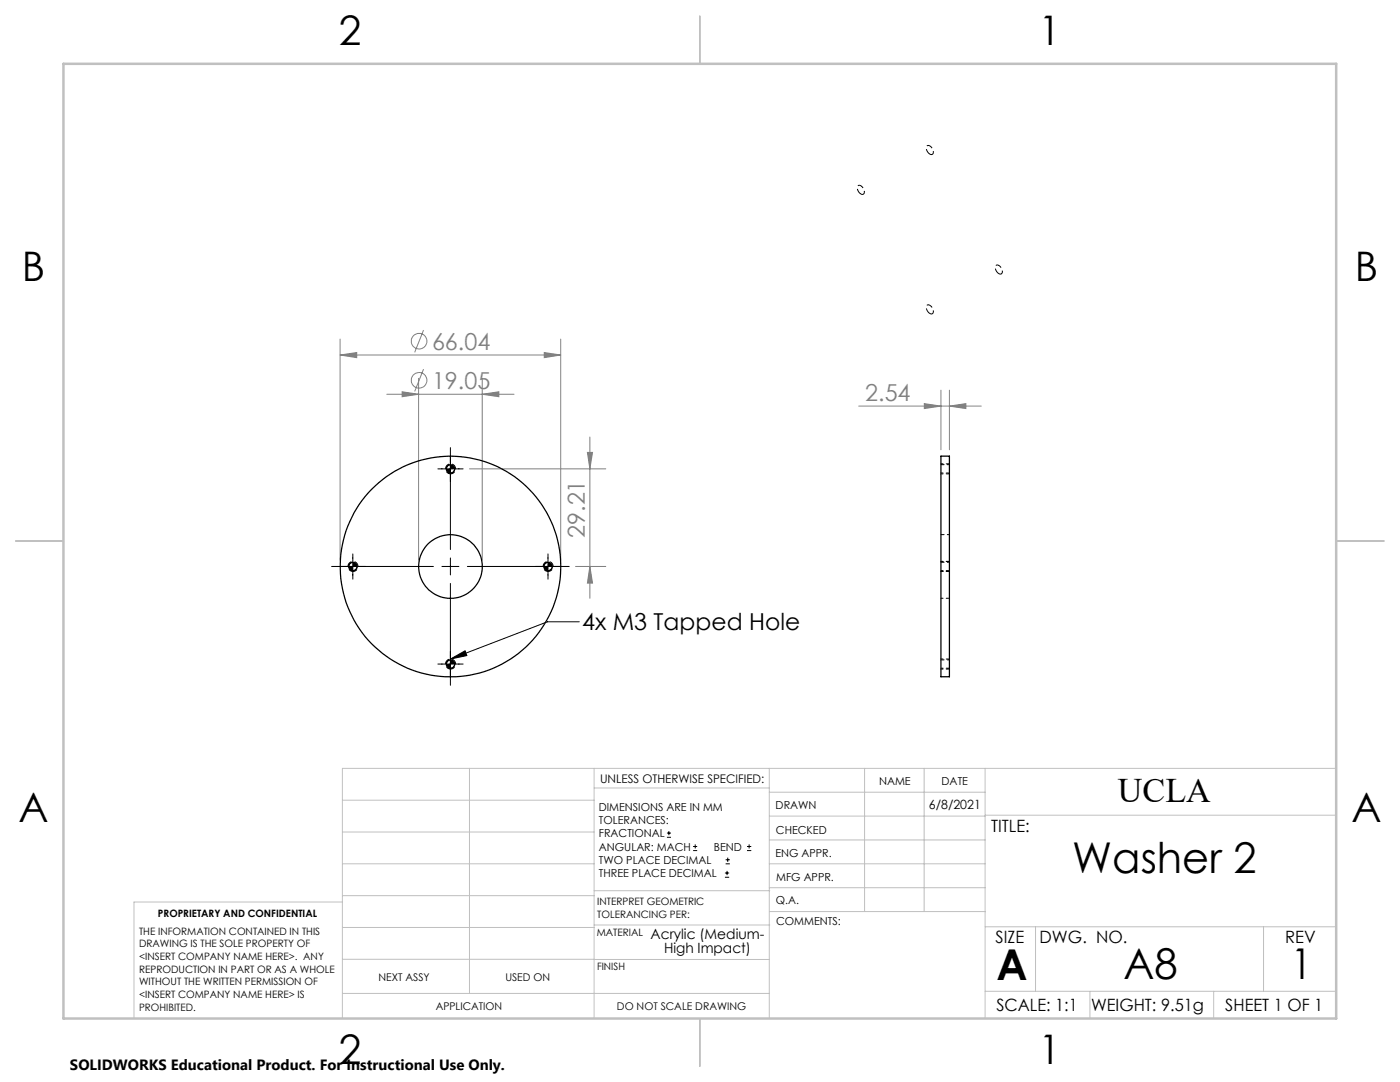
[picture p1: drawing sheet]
<svg xmlns="http://www.w3.org/2000/svg" width="279mm" height="216mm" viewBox="0 0 279 216" stroke-linecap="round" stroke-linejoin="round" font-family="sans-serif">
<g fill="none" stroke="#808080" stroke-width=".2">
<path d="M67.9 70.8l3.3-.5v1.1zM67.9 67.7v44.1M67.9 70.8h44M77.2 78.7h25.4M80.3 78.2l3.2 .5-3.2 .5zM83.5 75.5v36.3M84.5 65.9l-1.7 4.4M84.5 73.7l-1.7 4.4M96.2 78.7l3.4-.5v1zM96.2 75.5v36.3M108.6 70.3l3.3 .5-3.3 .6zM111.9 67.7v44.1"/>
<path d="M187.8 77.9v11.8M189.5 77.9v11.8M93.7 93.6h27.2M117.2 90.3h1.1l-.6 3.3zM117.7 87.2v32.2M171.4 81h24.4M184.5 80.5l3.3 .5-3.3 .5zM189.5 81l3.3-.5v1zM114.9 113h6M117.7 113l.6 3.3h-1.1z"/>
<circle cx="83.6" cy="75.9" r="1.56"/>
<circle cx="83.6" cy="68.1" r="1.55"/>
</g>
<g fill="none" stroke="#000" stroke-width=".2">
<path d="M87.4 93.6h5M89.9 92.7a.85 .85 0 0 0-.8 .9M89.9 89.3v20.3M90.7 93.6v.2a.82 .82 0 0 1-.8 .6M66.2 113h20.3M70.4 112.2a.85 .85 0 0 0-.8 .8M70.4 110.5v5.1M71.3 113l-.1 .3a.82 .82 0 0 1-.8 .6M88.2 113h3.4M89.9 111.3v3.4M89.9 116.4v20.3M93.3 113h20.3"/>
<path d="M109.4 112.2a.85 .85 0 0 0-.9 .8M109.4 110.5v5.1M110.2 113v.3a.82 .82 0 0 1-.8 .6M87.4 132.5h5M89.9 131.5l2.9-1.6 .4 .9zM89.9 131.7a.85 .85 0 0 0-.8 .8M90.7 132.5v.3a.82 .82 0 0 1-.8 .6M115.6 124.1h-6.3l-19.4 7.4M133.1 167.1h.8M133.1 166.2h.8M133.5 165.8v.9M138.3 169.7h.8"/>
<path d="M138.3 168.9h.8M138.7 168.5v.8M144.7 175h.8M144.7 174.2h.8M144.8 172.4h.9M144.8 171.6h.9M145.1 173.8v.8M145.2 171.1v.9M149.1 169.7h.8M149.1 168.9h.8M149.5 168.5v.8"/>
</g>
<path d="M171.8 38.7a1.06 1.06 0 0 1-.4-1.7 1.18 1.18 0 0 1 .9 1.8l-.5-.1M185.6 30.7a1.06 1.06 0 0 1-.4-1.7 1.18 1.18 0 0 1 .8 1.8l-.4-.1M199.3 54.6a1.06 1.06 0 0 1-.3-1.7 1.18 1.18 0 0 1 .8 1.8l-.5-.1M185.6 62.6a1.06 1.06 0 0 1-.4-1.8 1.18 1.18 0 0 1 .8 1.8h-.4" fill="none" stroke="#000" stroke-width=".2" stroke-dasharray="1.3 .6" stroke-linecap="butt"/>
<path d="M89.9 94.6a1 1 0 0 1-.9-1.5 1 1 0 0 1 1.7-.1 1 1 0 0 1-.6 1.5l-.2 .1M70.4 114a1 1 0 0 1-.8-1.4 1 1 0 0 1 1.7-.2 1 1 0 0 1-.7 1.6h-.2M109.4 114a1 1 0 0 1-.9-1.4 1 1 0 0 1 1.7-.2 1 1 0 0 1-.7 1.6h-.1M89.9 133.5a1 1 0 0 1-.9-1.5 1 1 0 0 1 1.7-.1 1 1 0 0 1-.6 1.6h-.2" fill="none" stroke="#000" stroke-width=".2" stroke-dasharray="1.3 .6" stroke-dashoffset=".4" stroke-linecap="butt"/>
<g fill="none" stroke="#c0c0c0" stroke-width=".2">
<path d="M68.3 159.7h50.3M93.7 153.3v44.9M118.6 153.3v49.9M118.6 157.2h34.9M153.5 153.3v49.9M153.5 158.1h43.1M172.5 153.3v28.6M184.4 153.3v28.6M196.6 153.3v49.9M266.7 153.3h-198.4v49.9M68.3 178.7h50.3M68.3 172.4h50.3"/>
<path d="M68.3 166h50.3M68.3 180h-41.6v23.2M118.6 177.7h35M153.5 167.6h43.1M153.5 162.8h43.1M153.5 172.4h43.1M153.5 177.1h43.1M196.6 162.7h70.1M68.3 198.2h85.2M68.3 191.4l85.2 .1M68.3 185.1h50.3M118.6 184.6h35"/>
<path d="M153.6 181.9h43M196.6 197.8h70.1M196.6 184.9h70.1M206.7 184.9v12.9M217.5 197.8v5.4M242.2 197.8v5.4M252.2 184.9v12.9"/>
</g>
<path d="M139.7 3.2v9.5M3.1 107.9h9.6M266.7 107.9h9.5M139.7 203.2v9.6" fill="none" stroke="#c0c0c0" stroke-width=".25"/>
<path d="M12.7 12.7h254v190.5h-254z" fill="none" stroke="#c0c0c0" stroke-width=".5"/>
<path d="M187.8 92.6h1.7M187.8 94.6h1.7M187.8 112h1.7M187.8 114h1.7M187.8 131.5h1.7M187.8 133.5h1.7" fill="none" stroke="#000" stroke-width=".2" stroke-dasharray="1.3 .6" stroke-dashoffset=".8"/>
<g fill="#808080">
<path d="M189.5 81l3.3-.5v1zM184.5 80.5l3.3 .5-3.3 .5z"/>
<path d="M67.9 70.8l3.3-.5v1.1zM108.6 70.3l3.3 .5-3.3 .6zM80.3 78.2l3.2 .5-3.2 .5zM96.2 78.7l3.4-.5v1z"/>
<path d="M117.2 90.3h1.1l-.6 3.3zM117.7 113l.6 3.3h-1.1z"/>
</g>
<path d="M89.9 131.5l2.9-1.6 .4 .9zM89.1 93.6a.84 .84 0 0 0 .8 .8v-.8zM89.9 92.7v.9h.8v-.3a.82 .82 0 0 0-.8-.6zM69.6 113a.84 .84 0 0 0 .8 .9v-.9zM70.4 112.2v.8h.9l-.1-.2a.82 .82 0 0 0-.8-.6zM89.1 132.5a.84 .84 0 0 0 .8 .9v-.9zM89.9 131.7v.8h.8v-.2a.82 .82 0 0 0-.8-.6zM108.5 113a.84 .84 0 0 0 .9 .9v-.9zM109.4 112.2v.8h.8v-.2a.82 .82 0 0 0-.8-.6z" fill="#000"/>
<g fill="none" stroke="#000" stroke-width=".25">
<path d="M187.8 91h1.7v44h-1.7z"/>
<circle cx="89.9" cy="93.6" r=".83"/>
<circle cx="70.4" cy="113" r=".83"/>
<circle cx="89.9" cy="113" r="22"/>
<circle cx="89.9" cy="113" r="6.3"/>
<circle cx="109.4" cy="113" r=".83"/>
<circle cx="89.9" cy="132.5" r=".83"/>
</g>
<path d="M187.8 94.4h1.7M189.5 92.7h-1.7M187.8 113.9h1.7M187.8 119.4h1.7M189.5 112.2h-1.7M189.5 106.7h-1.7M187.8 133.3h1.7M189.5 131.7h-1.7" fill="none" stroke="#000" stroke-width=".2" stroke-dasharray="1.3 .6" stroke-dashoffset=".8"/>
<g font-size="8.5">
<text x="214" y="174.2">Washer 2</text>
<text x="198.9" y="195.5">A</text>
<text x="224.2" y="195.4">A8</text>
<text x="257.6" y="195.4">1</text>
</g>
<g font-size="8.1">
<text x="67.6" y="8.9">2</text>
<text x="207.3" y="8.9">1</text>
<text x="4.4" y="56.2">B</text>
<text x="270.4" y="56.2">B</text>
<text x="3.7" y="164.1">A</text>
<text x="269.7" y="164.1">A</text>
<text x="67.6" y="212.4">2</text>
<text x="207.3" y="212.4">1</text>
</g>
<text font-size="6.9" x="223.1" y="160.1">UCLA</text>
<g font-size="4.7" fill="#808080">
<text x="86.2" y="69.8">66.04</text>
<text x="86.2" y="77.6">19.05</text>
<text x="172.7" y="80">2.54</text>
<text x="116.7" y="107.3" transform="rotate(-90 116.7 107.3)">29.21</text>
</g>
<text font-size="4.7" x="116.2" y="125.8">4x M3 Tapped Hole</text>
<g font-size="3.4">
<text x="197.8" y="166">TITLE:</text>
<text x="198.7" y="188.1">SIZE</text>
<text x="207.5" y="188.1">DWG. NO.</text>
<text x="256.5" y="188.2">REV</text>
<text x="198.8" y="201.7">SCALE: 1:1</text>
<text x="217.7" y="201.8">WEIGHT: 9.51g</text>
<text x="244.5" y="201.7">SHEET 1 OF 1</text>
</g>
<text font-size="3" x="14" y="213.5">SOLIDWORKS Educational Product. For Instructional Use Only.</text>
<g font-size="2.8">
<text x="129.8" y="187.4">Acrylic (Medium-</text>
<text x="132.5" y="190.2">High Impact)</text>
</g>
<text font-size="2.5" x="185.4" y="161.4">6/8/2021</text>
<text font-size="2.4" x="119.8" y="156.2">UNLESS OTHERWISE SPECIFIED:</text>
<g font-size="2.2">
<text x="119.5" y="161.8">DIMENSIONS ARE IN MM</text>
<text x="154.8" y="161.4">DRAWN</text>
<text x="175.4" y="156.6">NAME</text>
<text x="187.9" y="156.7">DATE</text>
<text x="119.5" y="164.4">TOLERANCES:</text>
<text x="119.5" y="167.1">FRACTIONAL</text>
<text x="154.9" y="166.3">CHECKED</text>
<text x="119.5" y="169.7">ANGULAR: MACH</text>
<text x="119.5" y="172.4">TWO PLACE DECIMAL</text>
<text x="142.5" y="169.7">BEND</text>
<text x="154.8" y="171">ENG APPR.</text>
<text x="119.5" y="175">THREE PLACE DECIMAL</text>
<text x="154.9" y="175.7">MFG APPR.</text>
<text x="154.9" y="180.4">Q.A.</text>
<text x="154.9" y="184.6">COMMENTS:</text>
</g>
<g font-size="2.1">
<text x="75.5" y="195.7">NEXT ASSY</text>
<text x="100.9" y="195.7">USED ON</text>
<text x="86.9" y="201.5">APPLICATION</text>
<text x="123.1" y="201.6">DO NOT SCALE DRAWING</text>
</g>
<g font-size="2">
<text x="31.5" y="182.9">PROPRIETARY AND CONFIDENTIAL</text>
<text x="119.2" y="180.6">INTERPRET GEOMETRIC</text>
<text x="119.2" y="183.1">TOLERANCING PER:</text>
<text x="27.8" y="186.5">THE INFORMATION CONTAINED IN THIS</text>
<text x="27.8" y="189">DRAWING IS THE SOLE PROPERTY OF</text>
<text x="27.8" y="191.6">&lt;INSERT COMPANY NAME HERE&gt;. ANY</text>
<text x="119.1" y="186.7">MATERIAL</text>
<text x="27.8" y="194.1">REPRODUCTION IN PART OR AS A WHOLE</text>
<text x="27.8" y="196.6">WITHOUT THE WRITTEN PERMISSION OF</text>
<text x="119.1" y="193.5">FINISH</text>
<text x="27.8" y="199.1">&lt;INSERT COMPANY NAME HERE&gt; IS</text>
<text x="27.8" y="201.7">PROHIBITED.</text>
</g>
</svg>
